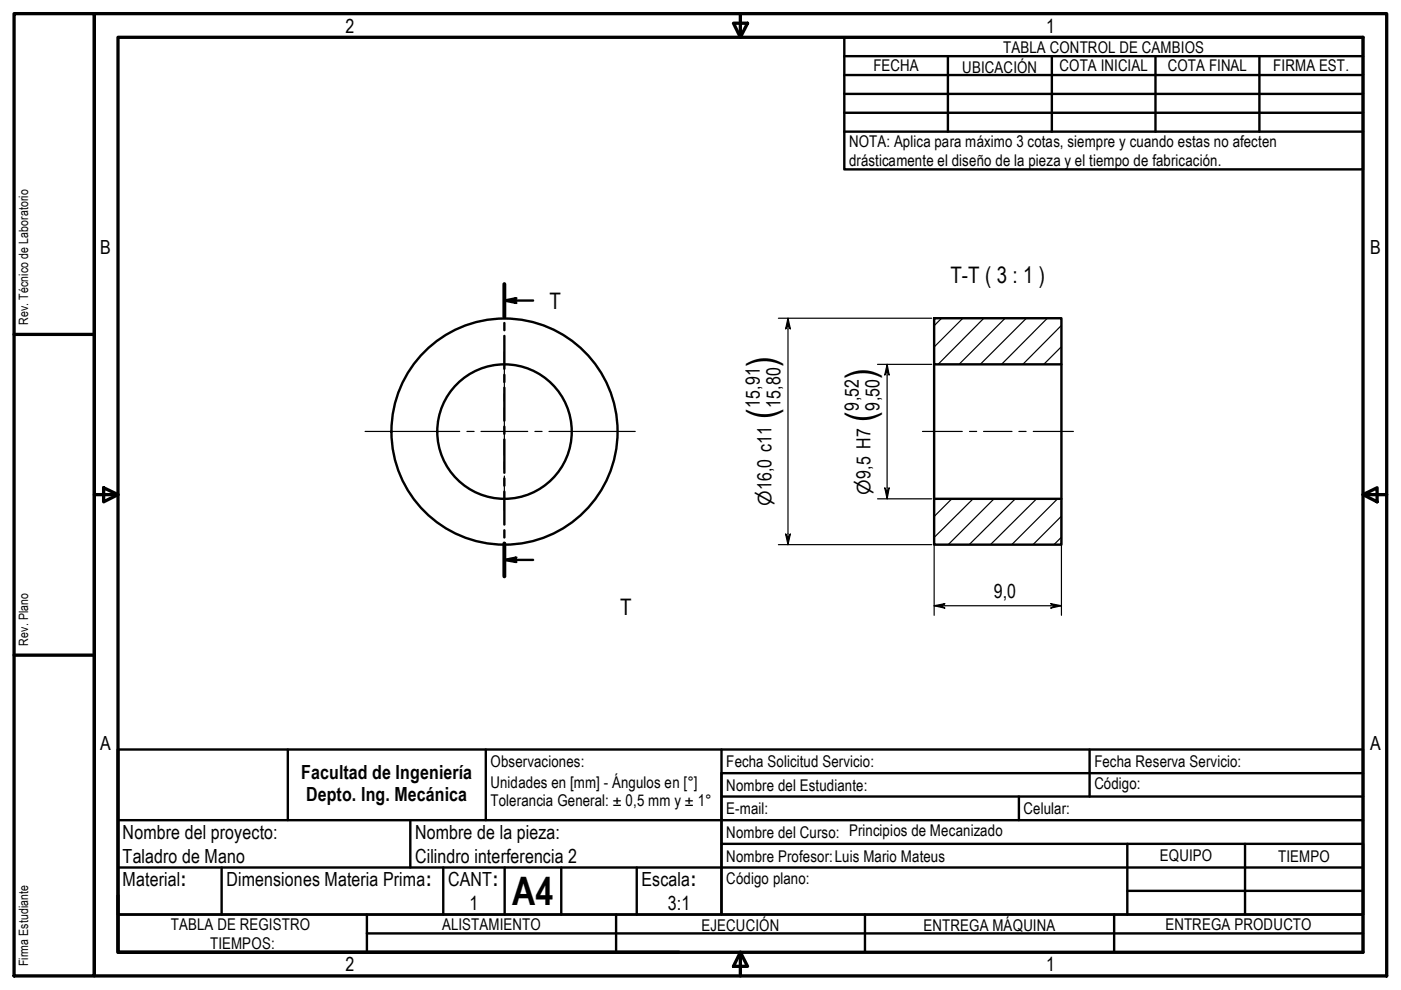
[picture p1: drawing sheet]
<svg xmlns="http://www.w3.org/2000/svg" width="297mm" height="210mm" viewBox="0 0 297 210" stroke-linecap="round" stroke-linejoin="round" font-family="sans-serif">
<!-- layer: Hatch (ISO) -->
<g fill="none" stroke="#000" stroke-width=".25">
<path d="M199.6 67.5l-1.5 1.6M204.2 67.5l-6.1 6.1M208.6 67.5l-9.7 9.8M213.1 67.5l-9.8 9.8M217.6 67.5l-9.8 9.8M222.1 67.5l-9.8 9.8M225 73.5l-3.7 3.8M225 69l-8.1 8.3M201.8 105.8l-3.7 3.7M206.3 105.8l-8.2 8.2M210.8 105.8l-9.8 9.7M215.3 105.8l-9.8 9.7"/>
<path d="M219.8 105.8l-9.8 9.7M224.2 105.8l-9.7 9.7M225 113.9l-1.5 1.6M225 109.4l-6 6.1"/>
</g>
<!-- layer: Visible (ISO) -->
<g fill="none" stroke="#000" stroke-width=".51">
<path d="M198.1 67.5h26.9v9.8h-26.9zM198.1 77.3v28.5M225 77.3v28.5M198.1 105.8h26.9v9.7h-26.9z"/>
<circle cx="107" cy="91.5" r="14.3"/>
<circle cx="107" cy="91.5" r="24"/>
</g>
<!-- layer: Section Line (ISO) -->
<g fill="none" stroke="#000" stroke-width=".51">
<path d="M106.9 63.7l2.6-.5-.9 .5 .9 .5zM106.9 60.2v7M106.9 68.5v1.5M106.9 71.2v7M106.9 79.5v1.5M106.9 63.7h6.1M106.9 82.2v7M106.9 90.5v1.5M106.9 93.2v7M106.9 118.7l2.6-.5-.9 .5 .9 .5zM106.9 101.4v1.6M106.9 104.2v7"/>
<path d="M106.9 112.4v1.6M106.9 115.2v7M106.9 118.7h6.1"/>
</g>
<path d="M106.9 60.2v7M106.9 115.2v7" fill="none" stroke="#000" stroke-width=".83"/>
<g fill="#000">
<path d="M106.9 63.7l2.6-.5-.9 .5 .9 .5z" fill-rule="evenodd"/>
<path d="M106.9 118.7l2.6-.5-.9 .5 .9 .5z" fill-rule="evenodd"/>
</g>
<!-- layer: Title (ISO) -->
<g fill="none" stroke="#000" stroke-width=".51">
<path d="M179 7.9h110v28h-110zM179 19.9h110M179 15.9h110M179 11.9h110M201 11.9v16M223 11.9v16M245 11.9v16M267 11.9v16M179 23.9h110M179 27.9h110M25 158.9h264v35h-136v-30h136M25 158.9v35h128v-35"/>
<path d="M25 158.9v35M61 158.9v15M103 158.9v15M231 158.9v10M25 173.9h264M87 173.9v10M153 178.9h136v15M153 168.9h136M216 168.9v5M239 178.9v15M264 178.9v15M25 193.9h264v8h-264z"/>
<path d="M25 183.9h264M47 183.9v10M77.8 193.9v8M77.8 197.9h211.2M94 183.9v10M107 183.9v10M119 183.9v10M130.6 193.9v8M135 183.9v10M183.4 193.9v8M236.2 193.9v8M239 188.9h50"/>
</g>
<!-- layer: Border (ISO) -->
<g fill="none" stroke="#000" stroke-width=".7">
<path d="M3 2.9h17v204h-17zM20 2.9h274v204h-274zM25 7.9h264v194h-264zM155.5 4.9h3l-1.5 3zM157 2.9v5M3 70.9h17M20 104.9h5M22 103.4l3 1.5-3 1.5zM289 104.9l3-1.5v3zM289 104.9h5M3 138.9h17M25 189.9v12h119"/>
<path d="M157 201.9l1.5 3h-3zM157 201.9v5"/>
</g>
<!-- layer: Dimension (ISO) -->
<g fill="none" stroke="#000" stroke-width=".25">
<path d="M165 67.5h32.5M167.1 67.5l.5 2.3-.5-.8-.5 .8zM167.1 67.5v48M186.1 77.3h11.4M188.1 77.3l.4 2.2-.4-.8-.5 .8zM188.1 77.3v28.5M165 115.5h32.5M166.6 113.2l.5 .8 .5-.8-.5 2.3zM186.1 105.8h11.4M187.6 103.4l.5 .8 .4-.8-.4 2.4zM198.1 106.3v24.2M225 106.3v24.2"/>
<path d="M198.1 128.4l2.2-.4-.7 .4 .7 .5zM198.1 128.4h26.9M222.8 128l2.2 .4-2.2 .5 .8-.5z"/>
</g>
<g fill="#000">
<path d="M167.1 67.5l.5 2.3-.5-.8-.5 .8z" fill-rule="evenodd"/>
<path d="M188.1 77.3l.4 2.2-.4-.8-.5 .8z" fill-rule="evenodd"/>
<path d="M166.6 113.2l.5 .8 .5-.8-.5 2.3z" fill-rule="evenodd"/>
<path d="M187.6 103.4l.5 .8 .4-.8-.4 2.4z" fill-rule="evenodd"/>
<path d="M198.1 128.4l2.2-.4-.7 .4 .7 .5z" fill-rule="evenodd"/>
<path d="M222.8 128l2.2 .4-2.2 .5 .8-.5z" fill-rule="evenodd"/>
</g>
<!-- layer: Centerline (ISO) -->
<path d="M195.6 91.5h8.4M205.5 91.5h1.6M208.5 91.5h6.1M216 91.5h1.6M219.1 91.5h8.5" fill="none" stroke="#000" stroke-width=".25"/>
<!-- layer: Center Mark (ISO) -->
<path d="M106.9 74.7v7.3M77.4 91.5h20.1M99 91.5h1.5M102 91.5h9.9M106.9 83.5v1.6M106.9 86.5v9.9M106.9 98v1.4M113.4 91.5h1.5M116.4 91.5h18.3M106.9 100.9v7.3" fill="none" stroke="#000" stroke-width=".25"/>
<g font-size="8.3">
<text x="164.3" y="77.9" transform="rotate(-90 164.3 77.9)">)</text>
<text x="185.2" y="80.4" transform="rotate(-90 185.2 80.4)">)</text>
<text x="164.3" y="88.8" transform="rotate(-90 164.3 88.8)">(</text>
<text x="185.2" y="89.4" transform="rotate(-90 185.2 89.4)">(</text>
<text x="108.6" y="191.9">A4</text>
</g>
<g font-size="4.8">
<text x="201.5" y="60">T-T ( 3 : 1 )</text>
<text x="116.5" y="65.5">T</text>
<text x="131.5" y="130.5">T</text>
</g>
<g font-size="4.1">
<text x="73.3" y="6.9">2</text>
<text x="221.8" y="6.9">1</text>
<text x="21.2" y="53.9">B</text>
<text x="290.5" y="53.9">B</text>
<text x="161.1" y="86.5" transform="rotate(-90 161.1 86.5)">15,91</text>
<text x="165.5" y="86.5" transform="rotate(-90 165.5 86.5)">15,80</text>
<text x="182.1" y="87.1" transform="rotate(-90 182.1 87.1)">9,52</text>
<text x="186.4" y="87.1" transform="rotate(-90 186.4 87.1)">9,50</text>
<text x="210.7" y="126.8">9,0</text>
<text x="21.2" y="158.9">A</text>
<text x="290.5" y="158.9">A</text>
<text x="63.9" y="165.1">Facultad de Ingeniería</text>
<text x="64.9" y="169.8">Depto. Ing. Mecánica</text>
<text x="26" y="177.9">Nombre del proyecto:</text>
<text x="88" y="177.9">Nombre de la pieza:</text>
<text x="26" y="182.9">Taladro de Mano</text>
<text x="88" y="183">Cilindro interferencia 2</text>
<text x="26" y="187.9">Material:</text>
<text x="48" y="187.9">Dimensiones Materia Prima:</text>
<text x="95" y="187.9">CANT:</text>
<text x="136" y="187.9">Escala:</text>
<text x="99.6" y="192.9">1</text>
<text x="141.6" y="192.9">3:1</text>
<text x="73.3" y="205.9">2</text>
<text x="221.8" y="205.9">1</text>
</g>
<g font-size="3.9">
<text x="163.6" y="107.4" transform="rotate(-90 163.6 107.4)">⌀16,0 c11</text>
<text x="184.6" y="104.9" transform="rotate(-90 184.6 104.9)">⌀9,5 H7</text>
</g>
<g font-size="3.4">
<text x="212.7" y="11.1">TABLA CONTROL DE CAMBIOS</text>
<text x="185.2" y="15.1">FECHA</text>
<text x="204" y="15.5">UBICACIÓN</text>
<text x="224.6" y="15.1">COTA INICIAL</text>
<text x="247.6" y="15.1">COTA FINAL</text>
<text x="269.9" y="15.1">FIRMA EST.</text>
<text x="180" y="31.2">NOTA: Aplica para máximo 3 cotas, siempre y cuando estas no afecten</text>
<text x="180" y="35.2">drásticamente el diseño de la pieza y el tiempo de fabricación.</text>
<text x="104" y="167.1">Unidades en [mm] - Ángulos en [°]</text>
<text x="104" y="162.7">Observaciones:</text>
<text x="154" y="167.6">Nombre del Estudiante:</text>
<text x="154" y="162.7">Fecha Solicitud Servicio:</text>
<text x="232" y="167.3">Código:</text>
<text x="232" y="162.7">Fecha Reserva Servicio:</text>
<text x="104" y="170.8">Tolerancia General: ± 0,5 mm y ± 1°</text>
<text x="154" y="172.6">E-mail:</text>
<text x="217" y="172.6">Celular:</text>
<text x="154" y="177.6">Nombre del Curso: Principios de Mecanizado</text>
<text x="154" y="182.7">Nombre Profesor:Luis Mario Mateus</text>
<text x="245.9" y="182.6">EQUIPO</text>
<text x="271" y="182.7">TIEMPO</text>
<text x="154" y="187.4">Código plano:</text>
<text x="36.2" y="197.2">TABLA DE REGISTRO</text>
<text x="93.7" y="197.1">ALISTAMIENTO</text>
<text x="148.7" y="197.5">EJECUCIÓN</text>
<text x="195.8" y="197.4">ENTREGA MÁQUINA</text>
<text x="247.1" y="197.1">ENTREGA PRODUCTO</text>
<text x="44.6" y="201.1">TIEMPOS:</text>
</g>
<g font-size="2.7">
<text x="6" y="68.9" transform="rotate(-90 6 68.9)">Rev. Técnico de Laboratorio</text>
<text x="6" y="136.9" transform="rotate(-90 6 136.9)">Rev. Plano</text>
<text x="6" y="204.9" transform="rotate(-90 6 204.9)">Firma Estudiante</text>
</g>
</svg>
